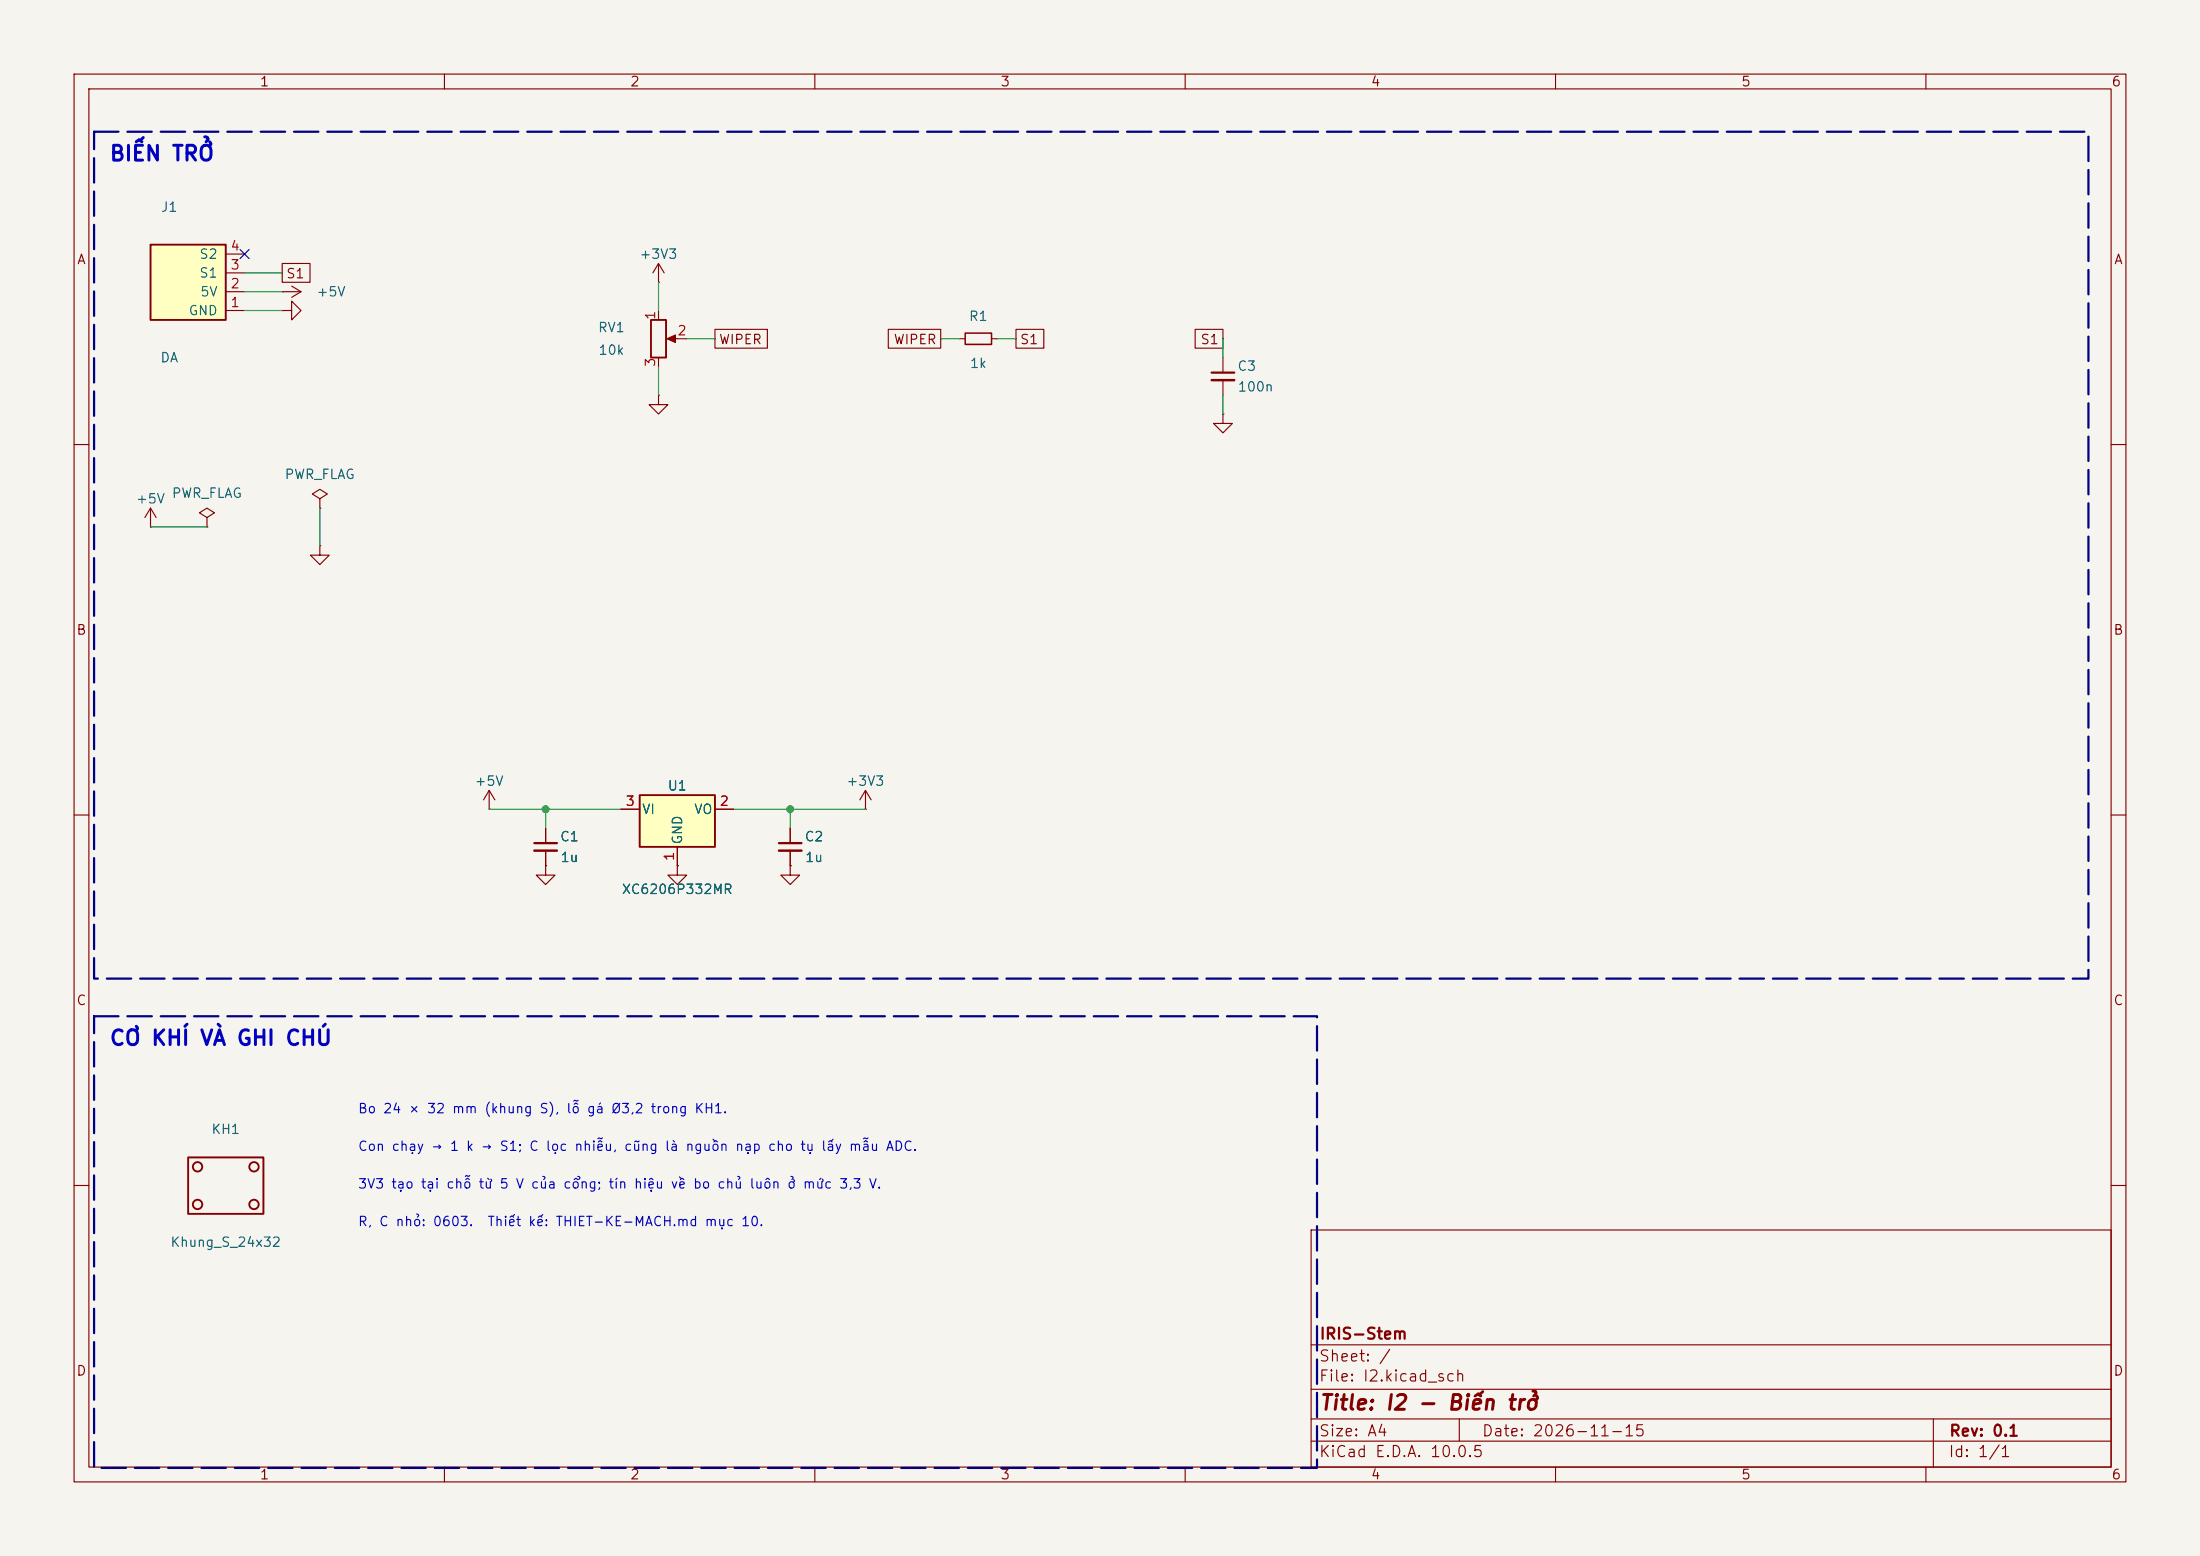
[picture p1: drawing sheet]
<svg xmlns="http://www.w3.org/2000/svg" width="297mm" height="210mm" viewBox="0 0 297 210" stroke-linecap="round" stroke-linejoin="round" font-family="sans-serif">
<path d="M0 0h297v210h-297z" fill="#f5f4ef" stroke="#f5f4ef" stroke-width=".14"/>
<g fill="none" stroke="#840000" stroke-width=".15">
<path d="M10 10h277v190h-277zM12 12h273v186h-273zM60 10v2M110 10v2M160 10v2M210 10v2M260 10v2M10 60h2M285 60h2M10 110h2M285 110h2M10 160h2"/>
<path d="M177 166h108v32h-108zM285 160h2M60 198v2M110 198v2M160 198v2M177 194.5h108M177 191.5h108M177 187.5h108M177 181.5h108M197 191.5v3M210 198v2M260 198v2"/>
<path d="M261 191.5v6.5"/>
</g>
<path d="M20.3 33h10.2v10.2h-10.2z" fill="#ffffc2"/>
<g fill="none" stroke="#840000" stroke-width=".25">
<path d="M20.3 33h10.2v10.2h-10.2zM87.9 43.2h2v5.1h-2zM25.4 156.2h10.2v7.6h-10.2z"/>
<circle cx="26.7" cy="157.5" r=".63"/>
<circle cx="34.3" cy="157.5" r=".63"/>
<circle cx="26.7" cy="162.6" r=".63"/>
<circle cx="34.3" cy="162.6" r=".63"/>
</g>
<g fill="none" stroke="#840000" stroke-width=".15">
<path d="M30.5 39.4h2.5M30.5 36.8h2.5M30.5 34.3h2.5M38.1 39.4h.1M38.1 39.4h2.5M39.4 38.6l1.2 .8M40.6 39.4l-1.2 .7M88.9 38.1h.1M88.9 35.6v2.5M88.9 35.6l-.8 1.2M88.9 35.6l.8 1.2M30.5 41.9h2.5"/>
<path d="M38.1 41.9h1.3v-1.3l1.2 1.3-1.2 1.3v-1.3M38.1 41.9h.1M88.9 41.9v1.3M88.9 48.3v1.2M90.4 45.7h2.3M129.5 45.7h.8M133.9 45.7h.7M165.1 55.9v1.3h1.3l-1.3 1.2-1.3-1.2h1.3M165.1 55.9h.1M165.1 48.3v2M165.1 51.3v2M73.7 116.8v1.3h1.2l-1.2 1.3-1.3-1.3h1.3"/>
<path d="M73.7 116.8h.1M73.7 111.8v2M73.7 114.8v2M91.4 116.8v1.3h1.3l-1.3 1.3-1.2-1.3h1.2M91.4 116.8h.1M106.7 116.8v1.3h1.2l-1.2 1.3-1.3-1.3h1.3M106.7 116.8h.1M106.7 111.8v2M106.7 114.8v2M116.8 109.2h.1M116.8 106.7l-.7 1.3M116.8 106.7l.8 1.3"/>
<path d="M116.8 106.7v2.5"/>
</g>
<path d="M90 45.7l1.2-.5v1z" fill="#840000" stroke="#840000" stroke-width=".15"/>
<path d="M130.3 45h3.6v1.5h-3.6z" fill="none" stroke="#840000" stroke-width=".2"/>
<path d="M163.6 50.3h3M72.1 113.8h3.1M105.2 113.8h3" fill="none" stroke="#840000" stroke-width=".3"/>
<path d="M163.6 51.3h3M72.1 114.8h3.1M105.2 114.8h3" fill="none" stroke="#840000" stroke-width=".33"/>
<path d="M86.4 107.3h10.1v7h-10.1z" fill="#ffffc2"/>
<path d="M86.4 107.3h10.1v7h-10.1z" fill="none" stroke="#840000" stroke-width=".25"/>
<g fill="none" stroke="#840000" stroke-width=".15">
<path d="M38.1 35.6h3.8v2.5h-3.8zM88.9 53.3v1.3h1.3l-1.3 1.3-1.3-1.3h1.3M88.9 53.3h.1M96.5 44.4h7.1v2.6h-7.1zM119.9 44.4h7.1v2.6h-7.1zM137.2 44.4h3.7v2.6h-3.7zM161.3 44.4h3.8v2.6h-3.8zM20.3 71.1h.1M20.3 68.6l-.7 1.3M20.3 68.6l.8 1.3M20.3 68.6v2.5M27.9 69.9l1.1-.7-1.1-.6-1 .6 1 .7v1.2"/>
<path d="M27.9 71.1h.1M43.2 67.3l1-.6-1-.7-1 .7 1 .6v1.3M43.2 68.6h.1M43.2 73.7v1.2h1.2l-1.2 1.3-1.3-1.3h1.3M43.2 73.7h.1M66 109.2h.1M66 106.7l-.7 1.3M66 106.7l.8 1.3M66 106.7v2.5M73.7 116.8h.1M73.7 111.8v2M73.7 114.8v2"/>
<path d="M83.8 109.2h2.6M91.4 116.8h.1M91.4 114.3v2.5M96.5 109.2h2.6M106.7 116.8h.1M106.7 111.8v2M106.7 114.8v2"/>
</g>
<g fill="none" stroke="#009600" stroke-width=".15">
<path d="M33 39.4h5.1M33 36.8h5.1M88.9 38.1v3.8M33 41.9h5.1M88.9 49.5v3.8M92.7 45.7h3.8M127 45.7h2.5M134.6 45.7h2.6M165.1 45.7v2.6M165.1 53.3v2.6M20.3 71.1h7.6M43.2 68.6v5.1"/>
<path d="M66 109.2h17.8M73.7 109.2v2.6M99.1 109.2h17.7M106.7 109.2v2.6"/>
</g>
<path d="M32.4 33.7l1.2 1.2M33.6 33.7l-1.2 1.2" fill="none" stroke="#000084" stroke-width=".15"/>
<path d="M12.7 17.8h269.2v114.3h-269.2zM12.7 137.2h165.1v60.9h-165.1z" fill="none" stroke="#000084" stroke-width=".3" stroke-dasharray="3.3 1.2"/>
<g fill="#009600" stroke="#009600" stroke-width=".14">
<circle cx="106.7" cy="109.2" r=".46"/>
<circle cx="73.7" cy="109.2" r=".46"/>
</g>
<g font-size="2" fill="#0000c2">
<text x="14.7" y="22.2">BIẾN TRỞ</text>
<text x="14.7" y="141.6">CƠ KHÍ VÀ GHI CHÚ</text>
</g>
<text font-size="2" fill="#840000" x="178" y="190.8">Title: I2 - Biến trở</text>
<g font-size="1.5" fill="#840000">
<text x="178" y="184.1">Sheet: /</text>
<text x="178" y="181.1">IRIS-Stem</text>
<text x="178" y="186.8">File: I2.kicad_sch</text>
<text x="178" y="197">KiCad E.D.A. 10.0.5</text>
<text x="178" y="194.2">Size: A4</text>
<text x="200" y="194.2">Date: 2026-11-15</text>
<text x="263" y="197">Id: 1/1</text>
<text x="263" y="194.2">Rev: 0.1</text>
</g>
<g font-size="1.3" fill="#840000">
<text x="35" y="12">1</text>
<text x="85" y="12">2</text>
<text x="135" y="12">3</text>
<text x="185" y="12">4</text>
<text x="235" y="12">5</text>
<text x="285" y="12">6</text>
<text x="10.3" y="36">A</text>
<text x="285.3" y="36">A</text>
<text x="38.5" y="37.9">S1</text>
<text x="97" y="46.8">WIPER</text>
<text x="120.6" y="46.8">WIPER</text>
<text x="137.6" y="46.8">S1</text>
<text x="162" y="46.8">S1</text>
<text x="10.2" y="86">B</text>
<text x="285.2" y="86">B</text>
<text x="10.2" y="136">C</text>
<text x="285.2" y="136">C</text>
<text x="10.2" y="186">D</text>
<text x="285.2" y="186">D</text>
<text x="35" y="200">1</text>
<text x="85" y="200">2</text>
<text x="135" y="200">3</text>
<text x="185" y="200">4</text>
<text x="235" y="200">5</text>
<text x="285" y="200">6</text>
</g>
<g font-size="1.3" fill="#006464">
<text x="21.6" y="28.9">J1</text>
<text x="26.8" y="35.3">S2</text>
<text x="86.2" y="35.3">+3V3</text>
<text x="26.8" y="37.8">S1</text>
<text x="26.9" y="40.3">5V</text>
<text x="42.6" y="40.3">+5V</text>
<text x="25.4" y="42.9">GND</text>
<text x="80.6" y="45.2">RV1</text>
<text x="130.7" y="43.6">R1</text>
<text x="21.6" y="49.2">DA</text>
<text x="80.7" y="48.2">10k</text>
<text x="130.8" y="50">1k</text>
<text x="167" y="50.4">C3</text>
<text x="167" y="53.2">100n</text>
<text x="38.3" y="65">PWR_FLAG</text>
<text x="18.3" y="68.3">+5V</text>
<text x="23.1" y="67.5">PWR_FLAG</text>
<text x="64" y="106.4">+5V</text>
<text x="90" y="107">U1</text>
<text x="114.2" y="106.4">+3V3</text>
<text x="75.5" y="113.9">C1</text>
<text x="86.6" y="110.2">VI</text>
<text x="93.6" y="110.2">VO</text>
<text x="108.5" y="113.9">C2</text>
<text x="75.6" y="116.7">1u</text>
<text x="92.4" y="114.1" transform="rotate(-90 92.4 114.1)">GND</text>
<text x="108.6" y="116.7">1u</text>
<text x="83.8" y="121">XC6206P332MR</text>
<text x="28.4" y="153.4">KH1</text>
<text x="22.9" y="168.6">Khung_S_24x32</text>
</g>
<g font-size="1.3" fill="#a90000">
<text x="31" y="34.2">4</text>
<text x="31" y="41.8">1</text>
<text x="31" y="39.2">2</text>
<text x="31" y="36.7">3</text>
<text x="88.8" y="43.3" transform="rotate(-90 88.8 43.3)">1</text>
<text x="91.3" y="45.6">2</text>
<text x="88.8" y="49.6" transform="rotate(-90 88.8 49.6)">3</text>
<text x="84.4" y="109.1">3</text>
<text x="97.1" y="109.1">2</text>
<text x="91.3" y="116.3" transform="rotate(-90 91.3 116.3)">1</text>
</g>
<g font-size="1.3" fill="#0000c2">
<text x="48.2" y="150.6">Bo 24 × 32 mm (khung S), lỗ gá Ø3,2 trong KH1.</text>
<text x="48.2" y="155.7">Con chạy → 1 k → S1; C lọc nhiễu, cũng là nguồn nạp cho tụ lấy mẫu ADC.</text>
<text x="48.2" y="160.7">3V3 tạo tại chỗ từ 5 V của cổng; tín hiệu về bo chủ luôn ở mức 3,3 V.</text>
<text x="48.2" y="165.8">R, C nhỏ: 0603.</text>
<text x="65.7" y="165.8">Thiết kế: THIET-KE-MACH.md mục 10.</text>
</g>
</svg>
